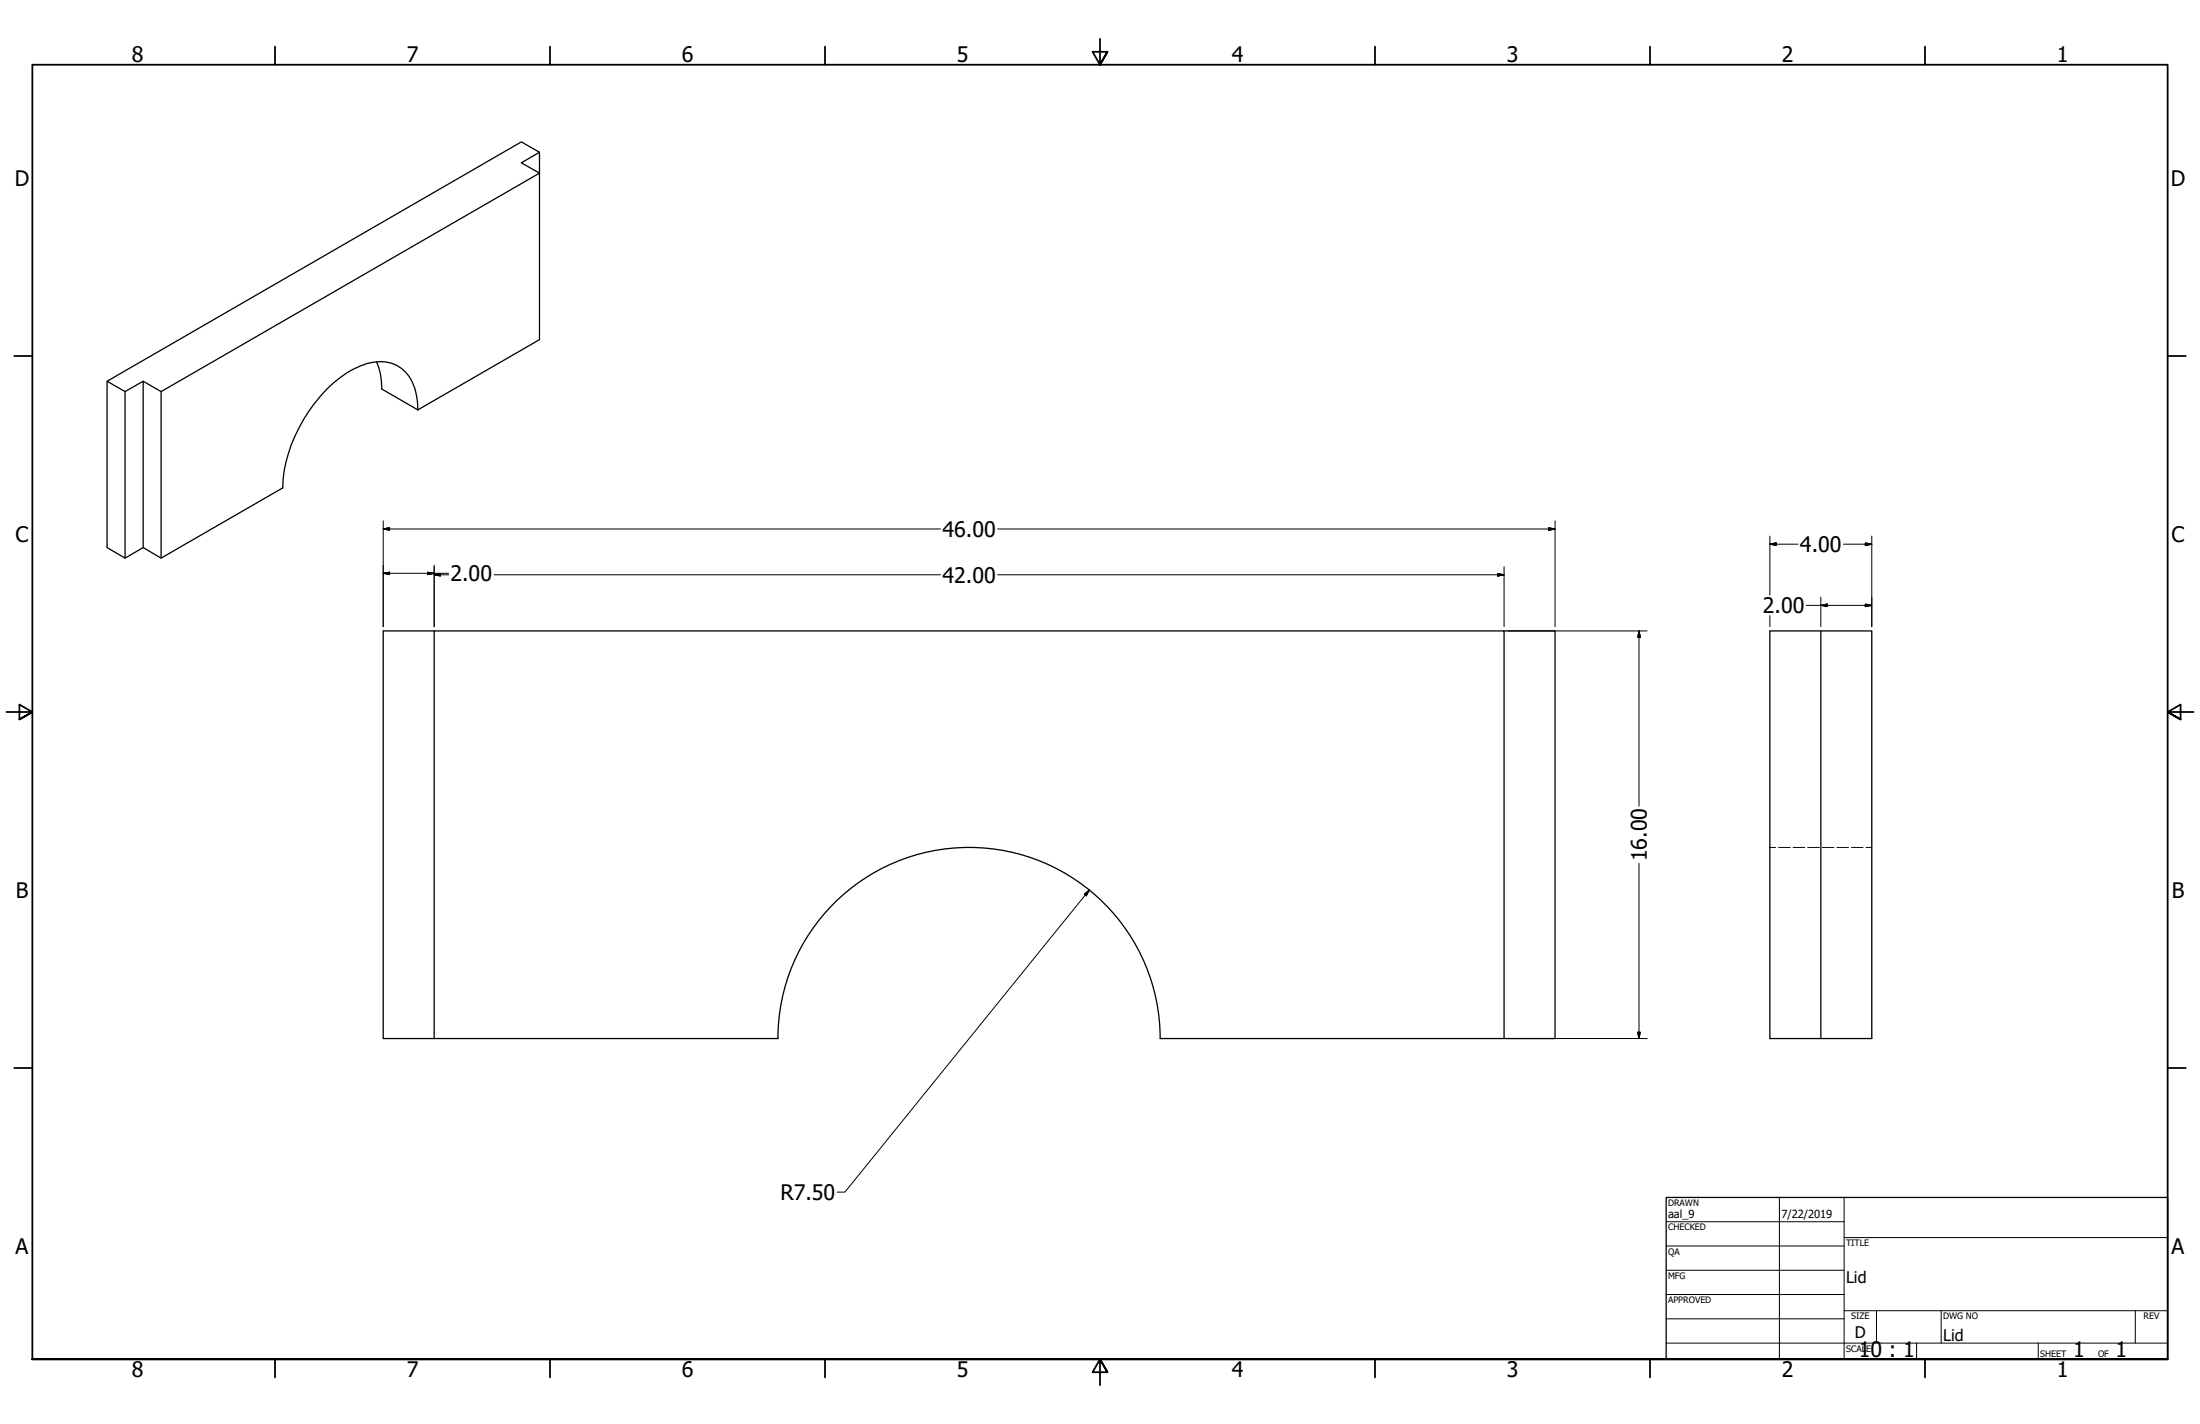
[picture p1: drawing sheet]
<svg xmlns="http://www.w3.org/2000/svg" width="864mm" height="559mm" viewBox="0 0 864 559" stroke-linecap="round" stroke-linejoin="round" font-family="sans-serif">
<!-- layer: Visible (ANSI) -->
<path d="M211.8 59.8v8.1l-7.1-4 7.1-4.1-7.1-4.1-162.7 93.9 7.1 4.1 7.1-4.1M42 149.6v65.3l7.1 4.1v-65.3M63.2 153.7l148.6-85.8v65.4l-47.8 27.5a20 20 0 0 0-6.4-16.2 15.5 15.5 0 0 0-16.1-1 48.5 48.5 0 0 0-22.2 20.9 55 55 0 0 0-8.3 27l-47.8 27.5zM63.2 153.7l-7-4.1v65.3l7 4.1M147.8 142a25.5 25.5 0 0 1 2.1 10.7l14.1 8.1M56.2 214.9l-7.1 4.1M170.4 247.6h420v159.9l-135 .1a75 75 0 0 0-75-75.1 75 75 0 0 0-75 75.1l-135-.1zM170.4 247.6h-20v159.9h20M590.4 247.6h20v159.9h-20M694.8 247.6h40v159.9h-40zM714.8 247.6v159.9" fill="none" stroke="#000" stroke-width=".51"/>
<!-- layer: Hidden (ANSI) -->
<path d="M694.8 332.5h2.2M698.2 332.5h4.6M703.9 332.5h4.6M709.6 332.5h4.6M715.3 332.5h4.6M721 332.5h4.6M726.8 332.5h4.5M732.5 332.5h2.3" fill="none" stroke="#000" stroke-width=".39"/>
<!-- layer: Border (ANSI) -->
<g fill="none" stroke="#000" stroke-width=".7">
<path d="M107.9 18.3v7.1M215.9 18.3v7.1M323.8 18.3v7.1M431.8 15.2v10.2l-2.9-5.1h5.8l-2.9 5.1 2.9-5.1M539.8 18.3v7.1M647.7 18.3v7.1M755.6 18.3v7.1M5.6 139.7h7.1M850.9 139.7h7.1M2.5 279.4h10.2l-5.1-2.9v5.8l5.1-2.9-5.1 2.9M861.1 279.4h-10.2l5.1-2.9v5.8l-5.1-2.9 5.1 2.9M5.6 419.1h7.1"/>
<path d="M850.9 419.1h7.1M12.7 533.4v-508h838.2v508h-838.2h838.2M107.9 533.4v7.1M215.9 533.4v7.1M323.8 533.4v7.1M434.7 538.5l-2.9-5.1 2.9 5.1h-5.8l2.9-5.1v10.2M539.8 533.4v7.1M647.7 533.4v7.1M755.6 533.4v7.1"/>
</g>
<!-- layer: Title (ANSI) -->
<g fill="none" stroke="#000" stroke-width=".39">
<path d="M654 479.4h69.9M698.5 469.9v63.5M723.9 469.9v63.5M654 488.9h69.9M654 498.5h69.9M723.9 485.6h127M654 508h69.9M654 517.5h69.9M723.9 514.3h127M736.6 514.3v12.7M762 514.3v12.7M838.2 514.3v12.7"/>
<path d="M654 527h196.9M752.3 527v6.4M800.1 527v6.4"/>
</g>
<path d="M654 469.9h196.9v63.5h-196.9z" fill="none" stroke="#000" stroke-width=".51"/>
<!-- layer: Dimension (ANSI) -->
<g fill="none" stroke="#000" stroke-width=".39">
<path d="M150.4 207.6l2.5-.5v1zM150.4 207.6h218.8M150.4 204.4v41.5M391.6 207.6h218.8M607.9 207.1l2.5 .5-2.5 .5zM610.4 204.4v41.5M694.8 213.6l2.4-.6v1.1zM694.8 213.6h11M694.8 210.4v23.2M723.6 213.6h11.2M732.2 213l2.6 .6-2.6 .5zM734.8 210.4v35.5"/>
<path d="M150.4 225l2.5-.5v1zM150.4 225h25.7M167.9 224.5l2.5 .5-2.5 .5zM170.4 225.6l2.5-.6v1.1zM170.4 221.8v24.1M170.4 225.6h5.7M193.9 225.6h175.3M391.6 225.6h198.8M587.9 225l2.5 .6-2.5 .5zM590.4 222.4v23.5M709 237.6h25.8M714.8 237.6l2.4-.6v1.1z"/>
<path d="M714.8 234.4v11.5M732.2 237l2.6 .6-2.6 .5zM592 247.6h54.6M643.4 247.6l.5 2.5h-1zM643.4 247.6v68.8M694.8 241.6v4.3M643.4 338.8v68.7M425.6 350.9l2-1.7-1.2 2.3zM427.6 349.2l-95.9 118.6h-3.1M592 407.5h54.6M642.9 405.1h1l-.5 2.4z"/>
</g>
<g fill="#000" stroke="#000" stroke-width=".39">
<path d="M150.4 207.6l2.5-.5zM150.4 207.6l2.5-.5v1zM607.9 208.1l2.5-.5zM607.9 207.1l2.5 .5-2.5 .5zM694.8 213.6l2.4-.6zM694.8 213.6l2.4-.6v1.1zM732.2 214.1l2.6-.5zM732.2 213l2.6 .6-2.6 .5zM150.4 225l2.5-.5zM150.4 225l2.5-.5v1zM167.9 225.5l2.5-.5zM167.9 224.5l2.5 .5-2.5 .5z"/>
<path d="M170.4 225.6l2.5-.6zM170.4 225.6l2.5-.6v1.1zM587.9 226.1l2.5-.5zM587.9 225l2.5 .6-2.5 .5zM714.8 237.6l2.4-.6zM714.8 237.6l2.4-.6v1.1zM732.2 238.1l2.6-.5zM732.2 237l2.6 .6-2.6 .5zM643.4 247.6l.5 2.5zM643.4 247.6l.5 2.5h-1zM427.6 349.2l-1.2 2.3zM425.6 350.9l2-1.7-1.2 2.3z"/>
<path d="M642.9 405.1l.5 2.4zM642.9 405.1h1l-.5 2.4z"/>
</g>
<g font-size="8.4">
<text x="51.7" y="24.4">8</text>
<text x="159.6" y="24.4">7</text>
<text x="267.6" y="24.4">6</text>
<text x="375.5" y="24.4">5</text>
<text x="483.5" y="24.4">4</text>
<text x="591.4" y="24.4">3</text>
<text x="699.4" y="24.4">2</text>
<text x="807.3" y="24.4">1</text>
<text x="5.8" y="72.9">D</text>
<text x="852.1" y="72.9">D</text>
<text x="6.1" y="212.6">C</text>
<text x="370" y="210.6">46.00</text>
<text x="852.4" y="212.6">C</text>
<text x="706.6" y="216.6">4.00</text>
<text x="176.8" y="228">2.00</text>
<text x="370" y="228.6">42.00</text>
<text x="692" y="240.6">2.00</text>
<text x="646.4" y="338" transform="rotate(-90 646.4 338)">16.00</text>
<text x="6.2" y="352.3">B</text>
<text x="852.5" y="352.3">B</text>
<text x="306.4" y="470.9">R7.50</text>
<text x="6.1" y="492">A</text>
<text x="852.4" y="492">A</text>
<text x="729.7" y="532.5">10 : 1</text>
<text x="813.8" y="532.6">1</text>
<text x="830.5" y="532.6">1</text>
<text x="51.7" y="540.5">8</text>
<text x="159.6" y="540.5">7</text>
<text x="267.6" y="540.5">6</text>
<text x="375.5" y="540.5">5</text>
<text x="483.5" y="540.5">4</text>
<text x="591.4" y="540.5">3</text>
<text x="699.4" y="540.5">2</text>
<text x="807.3" y="540.5">1</text>
</g>
<g font-size="6.3">
<text x="724.7" y="503.4">Lid</text>
<text x="728.1" y="524.9">D</text>
<text x="762.8" y="526.2">Lid</text>
</g>
<g font-size="4.4">
<text x="654.8" y="478">aal_9</text>
<text x="699.3" y="478">7/22/2019</text>
</g>
<g font-size="3.5">
<text x="654.8" y="473.2">DRAWN</text>
<text x="654.8" y="482.8">CHECKED</text>
<text x="724.7" y="488.9">TITLE</text>
<text x="654.8" y="492.3">QA</text>
<text x="654.8" y="501.8">MFG</text>
<text x="654.8" y="511.4">APPROVED</text>
<text x="726.7" y="517.7">SIZE</text>
<text x="762.8" y="517.7">DWG NO</text>
<text x="841.4" y="517.7">REV</text>
<text x="724.7" y="530.4">SCALE</text>
<text x="800.9" y="532.6">SHEET</text>
<text x="823.6" y="532.6">OF</text>
</g>
</svg>
